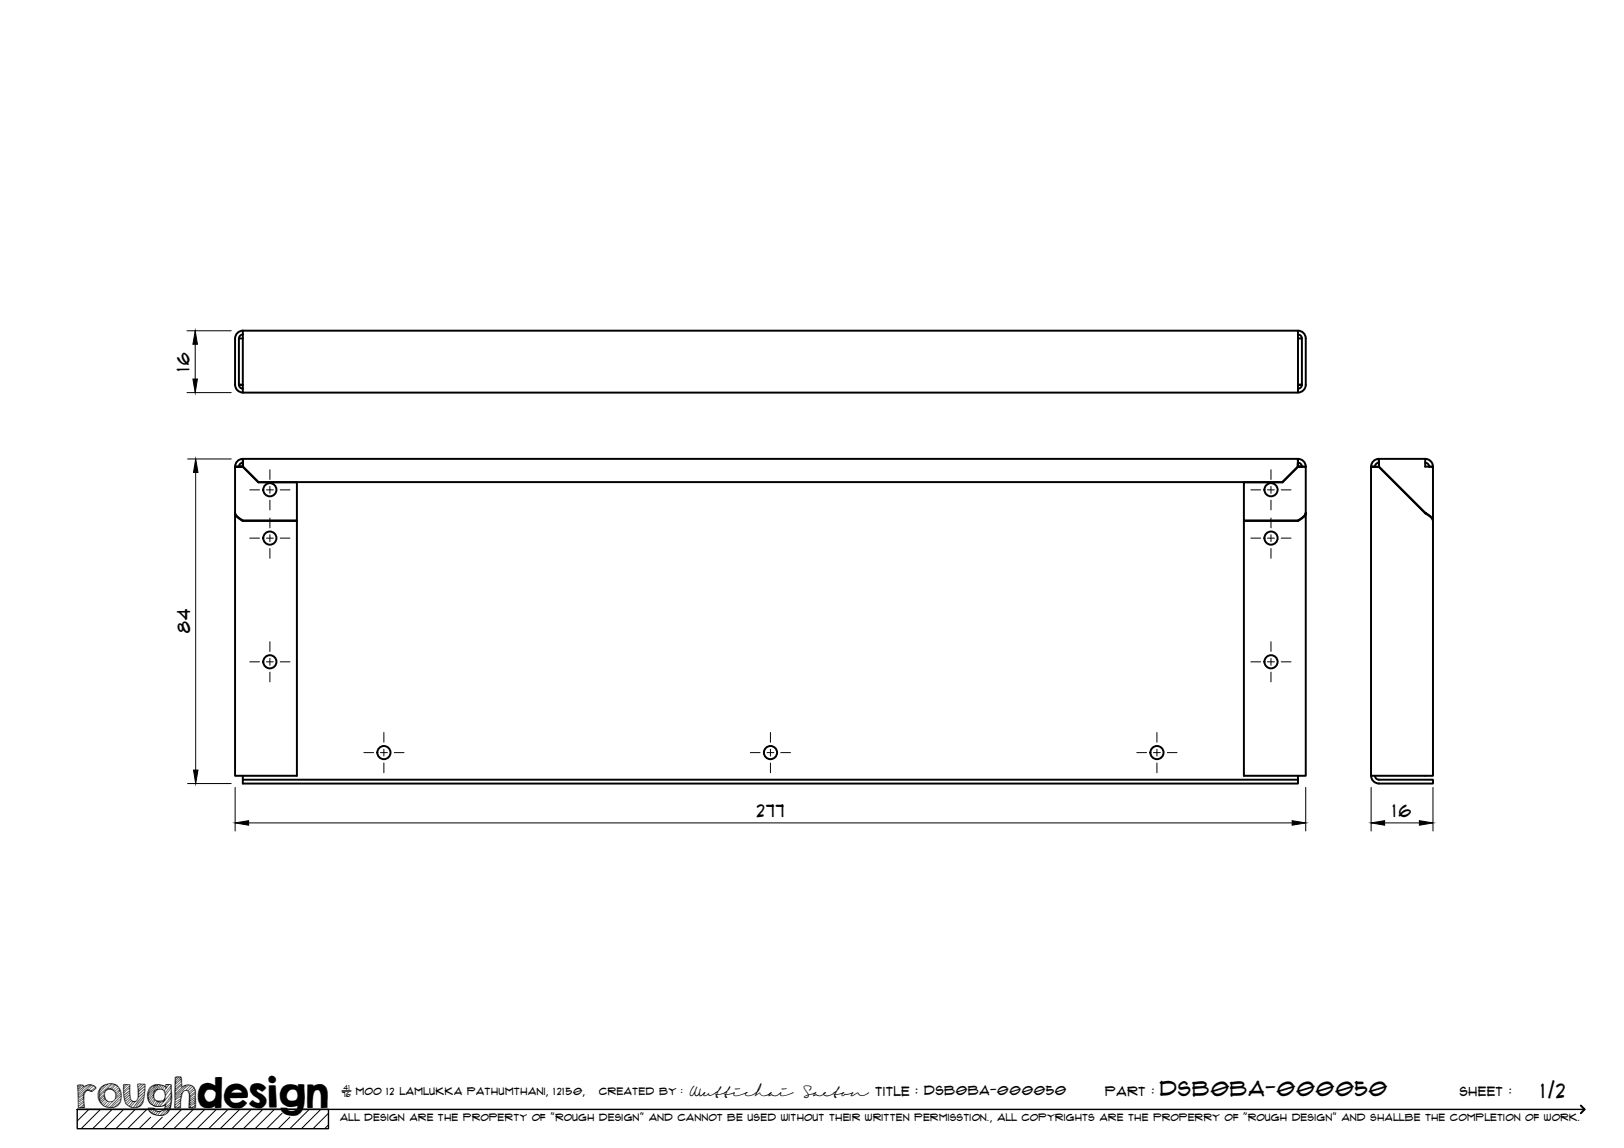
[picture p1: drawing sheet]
<svg xmlns="http://www.w3.org/2000/svg" width="420mm" height="297mm" viewBox="0 0 420 297" stroke-linecap="round" stroke-linejoin="round" font-family="sans-serif">
<!-- layer: Visible -->
<g fill="none" stroke="#000" stroke-width=".51">
<path d="M60.8 87.6v12M60.8 99.6a2 2 0 0 0 2 2M61.8 87.6h1M61.8 99.5l1 .1zM61.8 87.6v12M61.8 99.6a1.01 1.01 0 0 0 1 1M62.8 85.6h273v16h-273zM62.8 85.6a2 2 0 0 0-2 2M62.8 86.6a1.01 1.01 0 0 0-1 1M335.8 87.6h1v12M335.8 99.6h1zM335.8 85.6a2 2 0 0 1 2 2v12"/>
<path d="M335.8 86.6a1.01 1.01 0 0 1 1 1M336.8 99.6a1.01 1.01 0 0 1-1 1M337.8 99.6a2 2 0 0 1-2 2M356.7 119.7a1.01 1.01 0 0 0-1 1M368.7 118.7l.9 .2 .6 .5 .4 .6 .1 .7M368.7 119.7l.8 .4 .2 .6h1v14l-.6-1-1.4-1 .3 .2M368.7 118.7v2l2 .1M368.7 118.7h-12l.1 2M60.8 120.7l2 .1-2-.1v12.1l.6 .8 1.4 1.1h14v-9.9h-10l-4-4M60.8 132.7v.1M60.8 120.7a2 2 0 0 1 2-2l.1 2M61.8 120.7a1.01 1.01 0 0 1 1-1v1"/>
<path d="M61.9 120.8l.9-.1-.7 .1M62.6 134.5l.2 .3-1.4-1-.6-1v67.9h16v-65.9h-14M321.8 124.8h10l4-4 2-.1v12.1l-.1 .4-1.9 1.5h-14zM321.8 134.8h14l1.5-1 .5-1v67.9h-16zM335.7 120.7l.1-2h-273l.1 2 4 4h264.8l4-4 .1-2a2 2 0 0 1 2 2l-2 .1M336 134.5l-.2 .3M336.5 120.8l-.7-.1 .9 .1M336.8 120.7a.94 .94 0 0 0-1-.9v.9M337.8 132.8h.1M337.8 132.7v.1M356.8 120.7l-.1-2a2.04 2.04 0 0 0-2 2l2 .1-2-.1v80h16v-66l-.6-1-1.4-.9-12-12M356.8 120.7l11.9 12"/>
<path d="M369.7 120.7v.1M62.8 200.7v2h273v-1h-273M335.8 200.7v1M354.7 200.7a2 2 0 0 0 2 2M355.7 200.7a1.04 1.04 0 0 0 1 1h14v1h-14"/>
<circle cx="69.8" cy="126.7" r="1.7"/>
<circle cx="69.8" cy="139.2" r="1.7"/>
<circle cx="328.8" cy="139.2" r="1.7"/>
<circle cx="328.8" cy="126.7" r="1.7"/>
<circle cx="69.8" cy="171.2" r="1.7"/>
<circle cx="328.8" cy="171.2" r="1.7"/>
<circle cx="99.3" cy="194.7" r="1.7"/>
<circle cx="199.3" cy="194.7" r="1.7"/>
<circle cx="299.3" cy="194.7" r="1.7"/>
</g>
<!-- layer: TitleBlock -->
<path d="M20 287h65v5h-65zM20 287h390M88.5 282.3h2.3" fill="none" stroke="#000" stroke-width=".36"/>
<path d="M409 286.1l1 .9-1 1" fill="none" stroke="#000" stroke-width=".51"/>
<g fill="none" stroke="#000" stroke-width=".26">
<path d="M23 287l-3 3.1M26 287l-5 5M29 287l-5 5M32 287l-5 5M35 287l-5 5M38 287l-5 5M39 289.1l-3 2.9M42 289.1l-3 2.9M47 287l-5 5M50 287l-5 5M53 287l-5 5M56 287l-5 5"/>
<path d="M59 287l-5 5M62 287l-5 5M65 287l-5 5M68 287l-5 5M71 287l-5 5M73 288l-4 4M75 289.1l-3 2.9M80 287l-5 5M83 287l-5 5M85 288l-4 4M85 291l-1 1"/>
</g>
<!-- layer: Smart Centers -->
<g fill="none" stroke="#000" stroke-width=".26">
<path d="M64.6 139.2h2.5M64.6 126.8h2.5M68.9 139.2h1.8M68.9 126.8h1.8M69.8 121.5v2.6M69.8 125.8v1.8M69.8 129.4v2.5M69.8 134v2.6M69.8 138.4v1.7M72.5 139.2h2.5M72.5 126.8h2.5M323.6 139.2h2.5"/>
<path d="M323.6 126.8h2.5M327.9 139.2h1.8M327.9 126.8h1.8M328.8 121.5v2.6M328.8 125.8v1.8M328.8 129.4v2.5M328.8 134v2.6M328.8 138.4v1.7M331.5 139.2h2.5M331.5 126.8h2.5M69.8 141.9v2.5M328.8 141.9v2.5"/>
<path d="M64.6 171.2h2.5M68.9 171.2h1.8M69.8 166v2.6M69.8 170.4v1.7M69.8 173.9v2.5M72.5 171.2h2.5M323.6 171.2h2.5M327.9 171.2h1.8M328.8 166v2.6M328.8 170.4v1.7M328.8 173.9v2.5M331.5 171.2h2.5"/>
<path d="M94.1 194.7h2.5M98.4 194.7h1.8M99.3 189.5v2.6M99.3 193.9v1.7M99.3 197.4v2.5M102 194.7h2.5M194.1 194.7h2.5M198.4 194.7h1.8M199.3 189.5v2.6M199.3 193.9v1.7M199.3 197.4v2.5M202 194.7h2.5"/>
<path d="M294.1 194.7h2.5M298.4 194.7h1.8M299.3 189.5v2.6M299.3 193.9v1.7M299.3 197.4v2.5M302 194.7h2.5"/>
</g>
<!-- layer: FD_Dimensions -->
<path d="M48.4 85.6h11.4M50.5 89.1v9M48.4 101.6h11.4M48.5 118.8h11.3M50.6 122.2v77M48.5 202.7h11.3M60.8 203.7v11.3M64.3 212.9h270M337.8 203.7v11.3M354.7 203.7v11.3M358.2 212.9h9M370.7 203.7v11.3" fill="none" stroke="#000" stroke-width=".26"/>
<path d="M50.5 85.6l.6 3.5h-1.2zM49.9 98.1h1.2l-.6 3.5zM50.6 118.8l.6 3.4h-1.1zM50.1 199.2h1.1l-.6 3.5zM60.8 212.9l3.5-.5v1.1zM334.3 212.4l3.5 .5-3.5 .6zM354.7 212.9l3.5-.5v1.1zM367.2 212.4l3.5 .5-3.5 .6z" fill="#000" stroke="#000" stroke-width=".26"/>
<text font-size="9.7" x="19.9" y="286.8">roughdesign</text>
<g font-size="5.3">
<text x="300.1" y="283.6">DSB0BA-000050</text>
<text x="398.7" y="284">1/2</text>
</g>
<g font-size="4.6">
<text x="49" y="96" transform="rotate(-90 49 96)">16</text>
<text x="49.2" y="163.9" transform="rotate(-90 49.2 163.9)">84</text>
<text x="195.8" y="211.4">277</text>
<text x="360.3" y="211.5">16</text>
</g>
<g font-size="3.4">
<text x="178.3" y="283.5">Wuttichai</text>
<text x="208.1" y="283.5">Saeton title : DSB0BA-000050</text>
</g>
<g font-size="3.3">
<text x="286" y="283.5">Part :</text>
<text x="377.7" y="283.5">sheet :</text>
</g>
<g font-size="2.7">
<text x="92.1" y="283.3">moo 12 Lamlukka pathumthani, 12150,</text>
<text x="155" y="283.3">created by :</text>
</g>
<text font-size="2.6" x="88" y="290.1">all design are the property of &quot;rough design&quot; and cannot be used without their written permisstion., all copyrights are the properry of &quot;rough design&quot; and shallbe the completion of work.</text>
<g font-size="1.9">
<text x="88.5" y="283.9">76</text>
<text x="88.9" y="282.1">41</text>
</g>
</svg>
